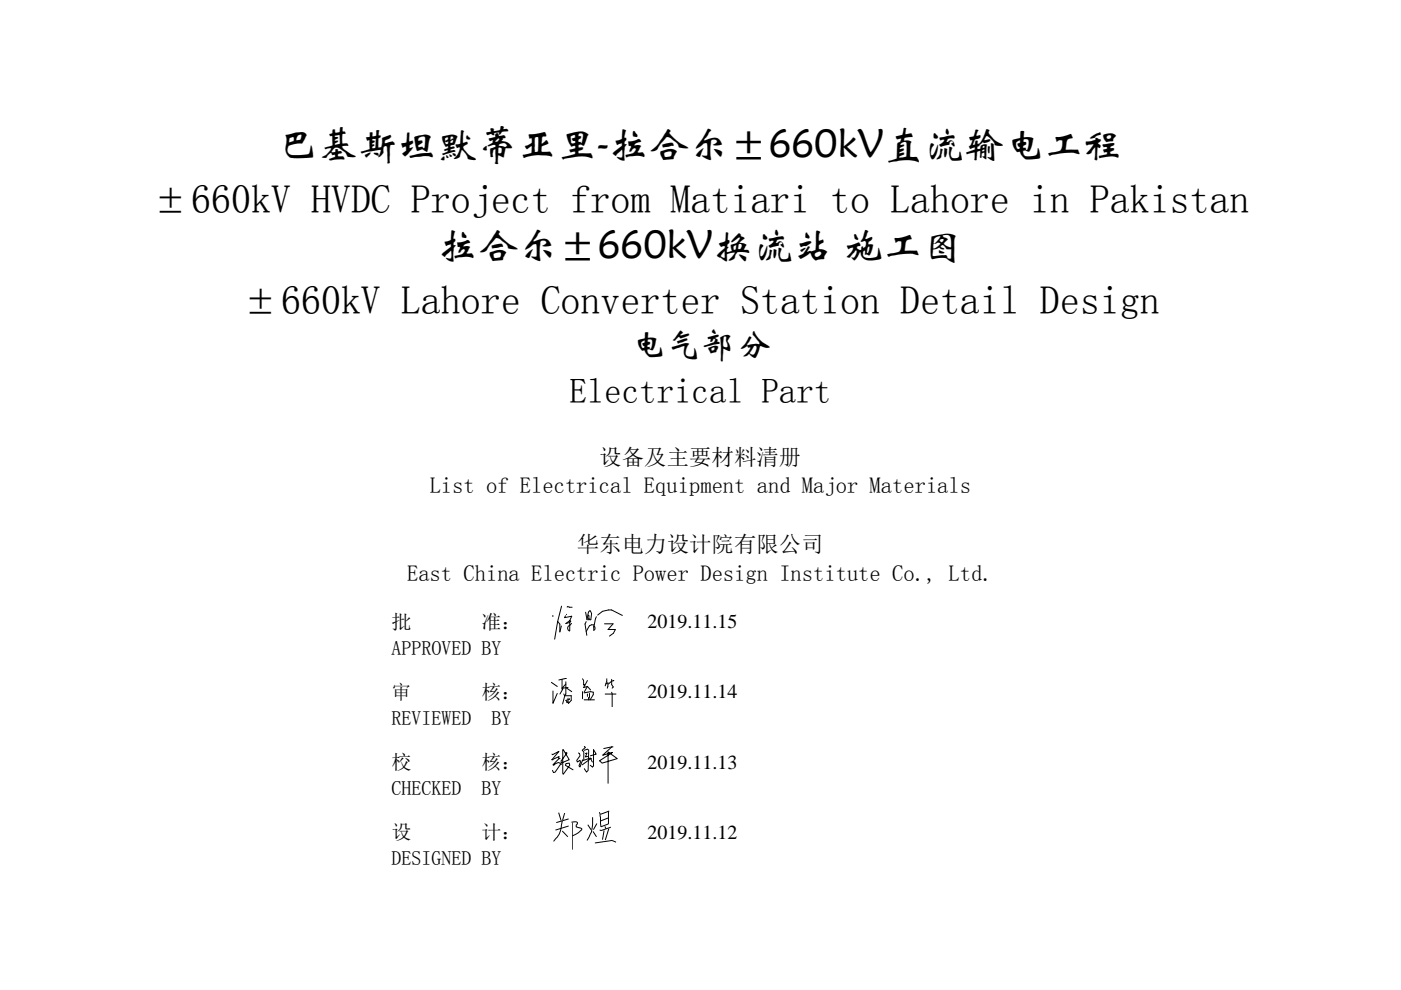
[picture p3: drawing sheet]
<svg xmlns="http://www.w3.org/2000/svg" width="297mm" height="210mm" viewBox="0 0 297 210" stroke-linecap="round" stroke-linejoin="round" font-family="sans-serif">
<g fill="none" stroke="#000" stroke-width=".21">
<path d="M117.2 130.5v.3M118.2 131.8l.5 .6v1.6l.3-1.2M118.2 131.8l-.6 3.8M119.1 128.6l-.9 3.2M119.9 130.6l-.2 .4 1.5-.3-.4 .9M120 132.2l.8-.6 .2 .2-.2 .2zM120.1 130.3v.1M120.2 128.8l.2-.1 .9 .1M120.8 131.6l-.1 2.2a.63 .63 0 0 1-.4-.6 .63 .63 0 0 1 .5-.6l.4-.4M124.2 129.9l.3 1.5 .3-1.5 .2-.3h.2l.2 .5-.1 1.3h-.3l-.1-.2M124.3 131.8l-.3 .6 .4 2.3M124.6 130.5l.3 .1v.6"/>
<path d="M124.9 131.2l-.2 .3M125.9 132.8a.52 .52 0 0 1 0 .9zM126 132.5h-.6l-.4 .2-.7 1.2M126.4 130.8l-.5 2.1M126.7 130.5l1-.8 2-.3 2.2 1.1M128.2 132.3h1.8l-1.1 1.2 1.5 .1-.4 .7-.8 .6M116.9 144.7l1.2 .9M117 160l.1 .1 1.4-.7-1.5 1.7M117.2 146.6v2.6l.9-2.1M119.2 144.1v2.1h.1l.1-.4M119.3 146.2l-.6 1M119.5 147.2l.2 .4"/>
<path d="M119.7 147.6h1.4v1l-.6 .6-.5-.6 .8-.4M119.7 147.6l-.4 1.7M120 145.8l1.2 .9M120 144.6v2.6l-.3 .4M120 145.1l-.8 .9 1.2-.2M120 159.6l.2 .1-1.2 1.7v.5l1.7-.8-1.4-2.1v5l.1 .2 1.4-1.9-.1-.4-.7 .1-.1 .3 1.6 1M120.1 148.9h.5M120.1 143.9l-1.6 .3M120.4 148.1v.8M122.6 159.7l.3 .1 .1 .5-.7 1 .1 .3 .6-.3 .1 .3-.4 .8 .3 .3 .5-1.6M123.5 144l.2 .3v.9l.3 .1-.3-.1M123.5 146.7v1.5"/>
<path d="M123.8 148.4h2.2M123.8 147l1.4-.3 .6 .1v.5l-.7 1.1M123.9 158.3l.2 .2-.7 .6 .4 .4v1.6M123.9 159.1l.7-.2 .2 .2-.1 4.3-.3 .4-.5-.8M124.1 159.8l.4-.1-.4 .8 .5-.1M124.5 145.6l-.7 1.2M124.5 145.6l.7 .7M124.5 144.3l-.8 1.5 .8-.2M124.5 147.2v.5M124.8 147.9v.3M125 147.1v.7l-.2 .6M128.3 147.2h2.3"/>
<path d="M128.4 145.1l.5-.3-.1 1.2M128.6 144v.5l-.3 1M129.7 146.8l.1 3.1M129.7 144.1v1.1l.3 .5-.2 .3M129.7 158.4l-1.9 1.8 2.1-.6-2.8 1.8 .6 .5 3.2-1-2-1.4v6.6M129.7 158.4h.3M129.7 158.4l-1.7 .4M130 144.4l-1 .7M117 161.1h.2M118.4 160.5l-1.4 .6M118.4 160.5l.1 .4-1.3 1.3 .2 .1 1-.6 .3 .2 .1 .2-1.1 1.7-.3 .1-.3-.5M118.4 160.5h.2"/>
<path d="M118.4 172.4l.6 1.6M118.5 160.9h.2M118.8 162.1h.3M119.2 174.1l-.3 1.9a4.7 4.7 0 0 1-1.5 2.5M119.2 176.3l1.2 1.2M119.7 172.4l-.4 1.5M120.6 175.2l-2.8 .9M120.6 173.7l-2.7 .8M121.2 174.4h1.1l.1 .3-.2 .3v.4l1.2 .4-.7 .8-1.4 .7M121.3 174.5v5.7M123.4 161.4l1.8-.6 .2 .2-.1-.1-1.9 1.3M124.6 174.9l.7 1.1"/>
<path d="M125.2 160.3l1.2-.3-.6-1v3.5l-.2 .2-.4-.4M125.4 161.3l.2 .3M125.6 173.3v1.6l-.2 1.6-.9 1.8M125.7 176.3l.8 1.2M126.6 174.7l-.8 1.3M128.1 176.1l-.4 2M128.2 175.3l.3 .5M128.9 173.5l-1.6 .6M129 172.1v2.7l-1.6 .6-.1-2.1-.2-1M129.1 175.7l-.8 2.5M129.2 172l-1.9 .7M129.5 175.5l-2 .6h-.4"/>
<path d="M130.6 178.6l-.8-.3-3.7 .5"/>
</g>
<g font-size="8.5">
<text x="58.8" y="33.3">巴基斯坦默蒂亚里-拉合尔±660kV直流输电工程</text>
<text x="32.1" y="45.1">±660kV HVDC Project from Matiari to Lahore in Pakistan</text>
<text x="92.9" y="54.8">拉合尔±660kV换流站 施工图</text>
<text x="51.1" y="66.6">±660kV Lahore Converter Station Detail Design</text>
</g>
<g font-size="7.4">
<text x="133.7" y="75.2">电气部分</text>
<text x="120.7" y="85.5">Electrical Part</text>
</g>
<g font-size="4.8">
<text x="127.1" y="98.7">设备及主要材料清册</text>
<text x="91.1" y="104.6">List of Electrical Equipment and Major Materials</text>
<text x="122.3" y="117.2">华东电力设计院有限公司</text>
<text x="86.3" y="123.1">East China Electric Power Design Institute Co., Ltd.</text>
</g>
<g font-size="4.2">
<text x="83" y="133.4">批</text>
<text x="102.1" y="133.4">准：</text>
<text x="137.3" y="133.2">2019.11.15</text>
<text x="83" y="138.9">APPROVED BY</text>
<text x="83" y="148.3">审</text>
<text x="102.1" y="148.3">核：</text>
<text x="137.3" y="148.1">2019.11.14</text>
<text x="83" y="153.8">REVIEWED</text>
<text x="104.2" y="153.8">BY</text>
<text x="83" y="163.1">校</text>
<text x="102.1" y="163.1">核：</text>
<text x="137.3" y="163">2019.11.13</text>
<text x="83" y="168.6">CHECKED</text>
<text x="102.1" y="168.6">BY</text>
<text x="83" y="178">设</text>
<text x="102.1" y="178">计：</text>
<text x="137.3" y="177.9">2019.11.12</text>
<text x="83" y="183.5">DESIGNED BY</text>
</g>
</svg>
